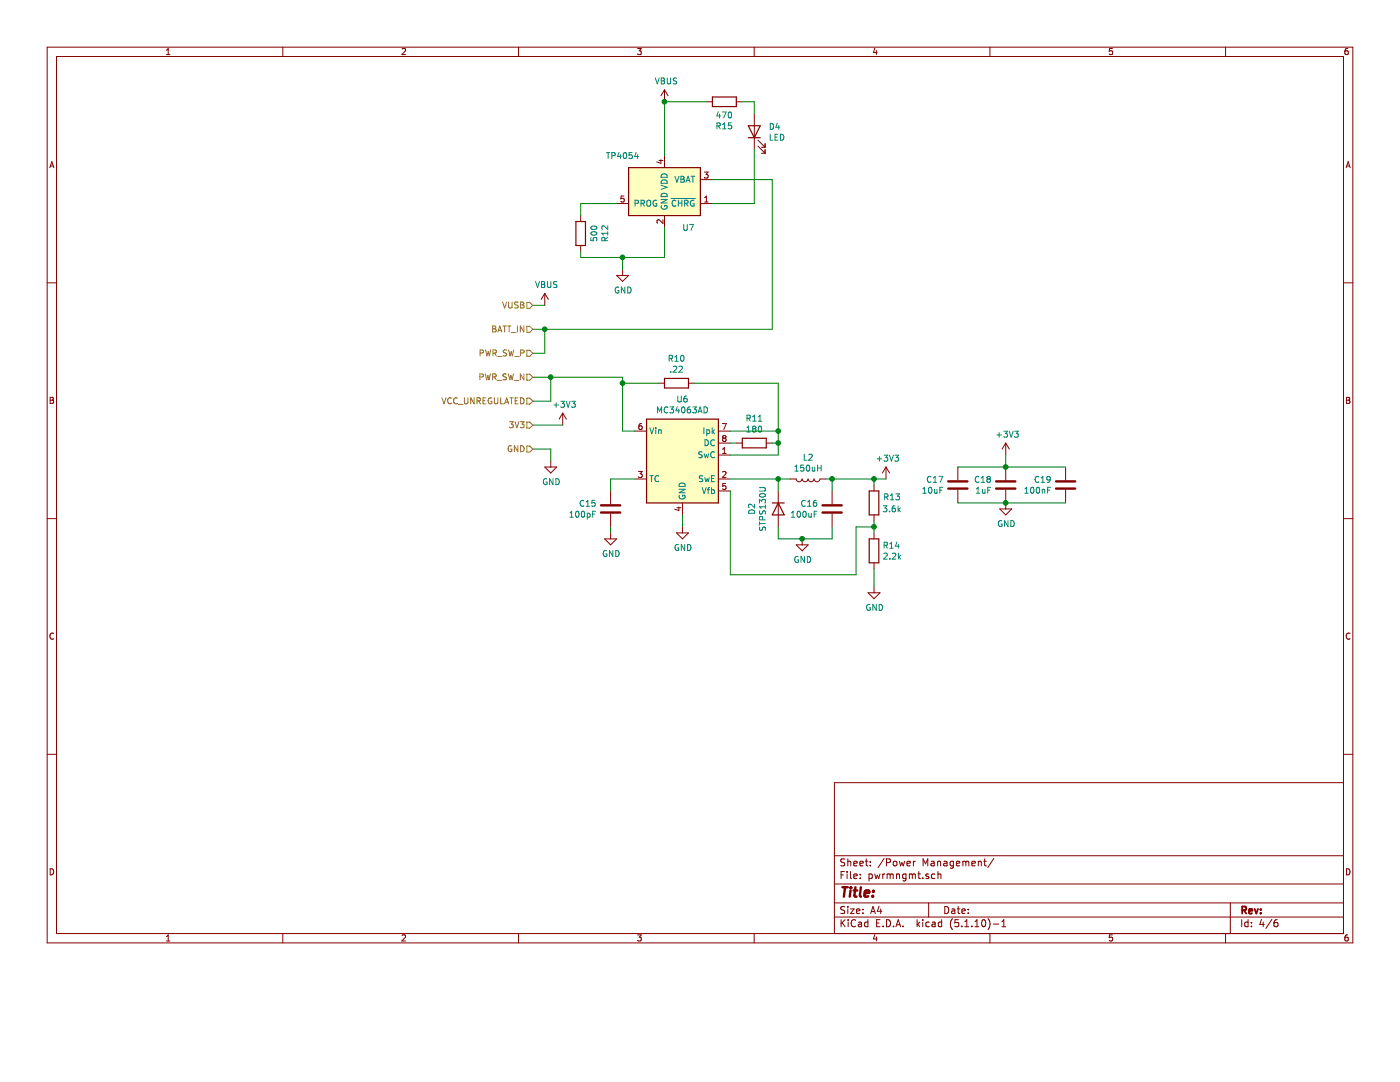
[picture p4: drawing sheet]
EESchema Schematic File Version 4
EELAYER 30 0
EELAYER END
$Descr A4 11693 8268
encoding utf-8
Sheet 4 6
Title ""
Date ""
Rev ""
Comp ""
Comment1 ""
Comment2 ""
Comment3 ""
Comment4 ""
$EndDescr
$Comp
L power:GND #PWR?
U 1 1
P 4600 3850
AR Path="/6216BB86" Ref="#PWR?"  Part="1" 
AR Path="/61F4C378/6216BB86" Ref="#PWR0127"  Part="1" 
F 0 "#PWR0127" H 4600 3600 50  0001 C CNN
F 1 "GND" H 4605 3677 50  0000 C CNN
F 2 "" H 4600 3850 50  0001 C CNN
F 3 "" H 4600 3850 50  0001 C CNN
	1    4600 3850
	1    0    0    -1  
$EndComp
Wire Wire Line
	4600 3850 4600 3750
Wire Wire Line
	4600 3750 4450 3750
$Comp
L Device:LED D?
U 1 1
P 6300 1100
AR Path="/6216BB8E" Ref="D?"  Part="1" 
AR Path="/61F4C378/6216BB8E" Ref="D4"  Part="1" 
F 0 "D4" V 6339 982 50  0000 R CNN
F 1 "LED" V 6248 982 50  0000 R CNN
F 2 "LED_SMD:LED_0805_2012Metric_Pad1.15x1.40mm_HandSolder" H 6300 1100 50  0001 C CNN
F 3 "~" H 6300 1100 50  0001 C CNN
	1    6300 1100
	0    -1   -1   0   
$EndComp
$Comp
L Device:R R?
U 1 1
P 6050 850
AR Path="/6216BB94" Ref="R?"  Part="1" 
AR Path="/61F4C378/6216BB94" Ref="R15"  Part="1" 
F 0 "R15" V 5843 850 50  0000 C CNN
F 1 "470" V 5934 850 50  0000 C CNN
F 2 "Resistor_SMD:R_0805_2012Metric_Pad1.20x1.40mm_HandSolder" V 5980 850 50  0001 C CNN
F 3 "~" H 6050 850 50  0001 C CNN
	1    6050 850 
	0    -1   -1   0   
$EndComp
Wire Wire Line
	6200 850  6300 850 
Wire Wire Line
	5550 1300 5550 850 
Wire Wire Line
	5950 1700 6300 1700
Wire Wire Line
	6300 1700 6300 1250
Wire Wire Line
	6300 850  6300 950 
Wire Wire Line
	5550 850  5900 850 
$Comp
L power:GND #PWR?
U 1 1
P 5200 2250
AR Path="/6216BBA9" Ref="#PWR?"  Part="1" 
AR Path="/61F4C378/6216BBA9" Ref="#PWR0128"  Part="1" 
F 0 "#PWR0128" H 5200 2000 50  0001 C CNN
F 1 "GND" H 5205 2077 50  0000 C CNN
F 2 "" H 5200 2250 50  0001 C CNN
F 3 "" H 5200 2250 50  0001 C CNN
	1    5200 2250
	1    0    0    -1  
$EndComp
$Comp
L Device:R R?
U 1 1
P 4850 1950
AR Path="/6216BBAF" Ref="R?"  Part="1" 
AR Path="/61F4C378/6216BBAF" Ref="R12"  Part="1" 
F 0 "R12" V 4643 1950 50  0000 C CNN
F 1 "500" V 4734 1950 50  0000 C CNN
F 2 "Resistor_SMD:R_0805_2012Metric_Pad1.20x1.40mm_HandSolder" V 4780 1950 50  0001 C CNN
F 3 "~" H 4850 1950 50  0001 C CNN
	1    4850 1950
	-1   0    0    1   
$EndComp
Wire Wire Line
	4850 1800 4850 1700
Wire Wire Line
	4850 1700 5150 1700
Wire Wire Line
	4850 2100 4850 2150
Wire Wire Line
	4850 2150 5200 2150
Wire Wire Line
	5550 2150 5550 1900
Wire Wire Line
	5200 2150 5200 2250
Connection ~ 5200 2150
Wire Wire Line
	5200 2150 5550 2150
$Comp
L Regulator_Switching:MC34063AD U?
U 1 1
P 5700 3800
AR Path="/6216BBBD" Ref="U?"  Part="1" 
AR Path="/61F4C378/6216BBBD" Ref="U6"  Part="1" 
F 0 "U6" H 5700 4267 50  0000 C CNN
F 1 "MC34063AD" H 5700 4176 50  0000 C CNN
F 2 "Package_SO:SOIC-8_3.9x4.9mm_P1.27mm" H 5750 3350 50  0001 L CNN
F 3 "http://www.onsemi.com/pub_link/Collateral/MC34063A-D.PDF" H 6200 3700 50  0001 C CNN
	1    5700 3800
	1    0    0    -1  
$EndComp
$Comp
L Device:L L?
U 1 1
P 6750 4000
AR Path="/6216BBC3" Ref="L?"  Part="1" 
AR Path="/61F4C378/6216BBC3" Ref="L2"  Part="1" 
F 0 "L2" V 6569 4000 50  0000 C CNN
F 1 "150uH" V 6660 4000 50  0000 C CNN
F 2 "Inductor_SMD:L_6.3x6.3_H3" H 6750 4000 50  0001 C CNN
F 3 "~" H 6750 4000 50  0001 C CNN
	1    6750 4000
	0    1    1    0   
$EndComp
Wire Wire Line
	6100 3600 6500 3600
Wire Wire Line
	6500 3600 6500 3700
Wire Wire Line
	6150 3700 6100 3700
$Comp
L Device:R R?
U 1 1
P 6300 3700
AR Path="/6216BBCC" Ref="R?"  Part="1" 
AR Path="/61F4C378/6216BBCC" Ref="R11"  Part="1" 
F 0 "R11" V 6093 3700 50  0000 C CNN
F 1 "180" V 6184 3700 50  0000 C CNN
F 2 "Resistor_SMD:R_0805_2012Metric_Pad1.20x1.40mm_HandSolder" V 6230 3700 50  0001 C CNN
F 3 "~" H 6300 3700 50  0001 C CNN
	1    6300 3700
	0    1    1    0   
$EndComp
$Comp
L Device:R R?
U 1 1
P 5650 3200
AR Path="/6216BBD2" Ref="R?"  Part="1" 
AR Path="/61F4C378/6216BBD2" Ref="R10"  Part="1" 
F 0 "R10" V 5443 3200 50  0000 C CNN
F 1 ".22" V 5534 3200 50  0000 C CNN
F 2 "Resistor_SMD:R_0805_2012Metric_Pad1.20x1.40mm_HandSolder" V 5580 3200 50  0001 C CNN
F 3 "~" H 5650 3200 50  0001 C CNN
	1    5650 3200
	0    1    1    0   
$EndComp
Wire Wire Line
	5500 3200 5200 3200
Wire Wire Line
	5200 3200 5200 3600
Wire Wire Line
	5200 3600 5300 3600
Wire Wire Line
	5800 3200 6500 3200
Wire Wire Line
	6500 3200 6500 3600
Connection ~ 6500 3600
Wire Wire Line
	5200 3150 5200 3200
Connection ~ 5200 3200
Wire Wire Line
	6500 3700 6450 3700
Wire Wire Line
	6100 4000 6500 4000
$Comp
L Device:R R?
U 1 1
P 7300 4600
AR Path="/6216BBEE" Ref="R?"  Part="1" 
AR Path="/61F4C378/6216BBEE" Ref="R14"  Part="1" 
F 0 "R14" H 7370 4646 50  0000 L CNN
F 1 "2.2k" H 7370 4555 50  0000 L CNN
F 2 "Resistor_SMD:R_0805_2012Metric_Pad1.20x1.40mm_HandSolder" V 7230 4600 50  0001 C CNN
F 3 "~" H 7300 4600 50  0001 C CNN
	1    7300 4600
	1    0    0    -1  
$EndComp
$Comp
L power:GND #PWR?
U 1 1
P 7300 4900
AR Path="/6216BBF4" Ref="#PWR?"  Part="1" 
AR Path="/61F4C378/6216BBF4" Ref="#PWR0130"  Part="1" 
F 0 "#PWR0130" H 7300 4650 50  0001 C CNN
F 1 "GND" H 7305 4727 50  0000 C CNN
F 2 "" H 7300 4900 50  0001 C CNN
F 3 "" H 7300 4900 50  0001 C CNN
	1    7300 4900
	1    0    0    -1  
$EndComp
Wire Wire Line
	5700 4400 5700 4300
$Comp
L power:+3V3 #PWR?
U 1 1
P 7400 4000
AR Path="/6216BBFB" Ref="#PWR?"  Part="1" 
AR Path="/61F4C378/6216BBFB" Ref="#PWR0131"  Part="1" 
F 0 "#PWR0131" H 7400 3850 50  0001 C CNN
F 1 "+3V3" H 7415 4173 50  0000 C CNN
F 2 "" H 7400 4000 50  0001 C CNN
F 3 "" H 7400 4000 50  0001 C CNN
	1    7400 4000
	1    0    0    -1  
$EndComp
$Comp
L Device:C C?
U 1 1
P 5100 4250
AR Path="/6216BC01" Ref="C?"  Part="1" 
AR Path="/61F4C378/6216BC01" Ref="C15"  Part="1" 
F 0 "C15" H 5215 4296 50  0000 L CNN
F 1 "100pF" H 5215 4205 50  0000 L CNN
F 2 "Capacitor_SMD:C_0805_2012Metric_Pad1.18x1.45mm_HandSolder" H 5138 4100 50  0001 C CNN
F 3 "~" H 5100 4250 50  0001 C CNN
	1    5100 4250
	-1   0    0    -1  
$EndComp
Wire Wire Line
	5100 4100 5100 4000
Wire Wire Line
	5100 4000 5300 4000
$Comp
L power:GND #PWR?
U 1 1
P 5100 4450
AR Path="/6216BC09" Ref="#PWR?"  Part="1" 
AR Path="/61F4C378/6216BC09" Ref="#PWR0132"  Part="1" 
F 0 "#PWR0132" H 5100 4200 50  0001 C CNN
F 1 "GND" H 5105 4277 50  0000 C CNN
F 2 "" H 5100 4450 50  0001 C CNN
F 3 "" H 5100 4450 50  0001 C CNN
	1    5100 4450
	1    0    0    -1  
$EndComp
Wire Wire Line
	5100 4450 5100 4400
$Comp
L Device:C C?
U 1 1
P 6950 4250
AR Path="/6216BC10" Ref="C?"  Part="1" 
AR Path="/61F4C378/6216BC10" Ref="C16"  Part="1" 
F 0 "C16" H 7065 4296 50  0000 L CNN
F 1 "100uF" H 7065 4205 50  0000 L CNN
F 2 "Capacitor_SMD:C_1210_3225Metric_Pad1.33x2.70mm_HandSolder" H 6988 4100 50  0001 C CNN
F 3 "~" H 6950 4250 50  0001 C CNN
	1    6950 4250
	-1   0    0    -1  
$EndComp
$Comp
L Device:R R?
U 1 1
P 7300 4200
AR Path="/6216BC16" Ref="R?"  Part="1" 
AR Path="/61F4C378/6216BC16" Ref="R13"  Part="1" 
F 0 "R13" H 7450 4250 50  0000 C CNN
F 1 "3.6k" H 7450 4150 50  0000 C CNN
F 2 "Resistor_SMD:R_0805_2012Metric_Pad1.20x1.40mm_HandSolder" V 7230 4200 50  0001 C CNN
F 3 "~" H 7300 4200 50  0001 C CNN
	1    7300 4200
	1    0    0    -1  
$EndComp
Wire Wire Line
	6900 4000 6950 4000
Wire Wire Line
	6500 4100 6500 4000
Connection ~ 6500 4000
Wire Wire Line
	6500 4000 6600 4000
Wire Wire Line
	7300 4750 7300 4900
$Comp
L power:GND #PWR?
U 1 1
P 5700 4400
AR Path="/6216BC21" Ref="#PWR?"  Part="1" 
AR Path="/61F4C378/6216BC21" Ref="#PWR0133"  Part="1" 
F 0 "#PWR0133" H 5700 4150 50  0001 C CNN
F 1 "GND" H 5705 4227 50  0000 C CNN
F 2 "" H 5700 4400 50  0001 C CNN
F 3 "" H 5700 4400 50  0001 C CNN
	1    5700 4400
	1    0    0    -1  
$EndComp
Wire Wire Line
	7300 4350 7300 4400
Wire Wire Line
	7300 4050 7300 4000
Connection ~ 7300 4000
Wire Wire Line
	7300 4000 7400 4000
Wire Wire Line
	6950 4100 6950 4000
Connection ~ 6950 4000
Wire Wire Line
	6950 4000 7300 4000
$Comp
L power:GND #PWR?
U 1 1
P 6700 4500
AR Path="/6216BC2E" Ref="#PWR?"  Part="1" 
AR Path="/61F4C378/6216BC2E" Ref="#PWR0134"  Part="1" 
F 0 "#PWR0134" H 6700 4250 50  0001 C CNN
F 1 "GND" H 6705 4327 50  0000 C CNN
F 2 "" H 6700 4500 50  0001 C CNN
F 3 "" H 6700 4500 50  0001 C CNN
	1    6700 4500
	1    0    0    -1  
$EndComp
Wire Wire Line
	6500 4500 6700 4500
Wire Wire Line
	6950 4400 6950 4500
Wire Wire Line
	6950 4500 6700 4500
Connection ~ 6700 4500
Wire Wire Line
	6100 4100 6100 4800
Wire Wire Line
	6100 4800 7150 4800
Wire Wire Line
	7150 4800 7150 4400
Wire Wire Line
	7150 4400 7300 4400
Connection ~ 7300 4400
Wire Wire Line
	7300 4400 7300 4450
Wire Wire Line
	6100 3800 6500 3800
Wire Wire Line
	6500 3800 6500 3700
Connection ~ 6500 3700
$Comp
L power:+3V3 #PWR?
U 1 1
P 8400 3800
AR Path="/6216BC46" Ref="#PWR?"  Part="1" 
AR Path="/61F4C378/6216BC46" Ref="#PWR0135"  Part="1" 
F 0 "#PWR0135" H 8400 3650 50  0001 C CNN
F 1 "+3V3" H 8415 3973 50  0000 C CNN
F 2 "" H 8400 3800 50  0001 C CNN
F 3 "" H 8400 3800 50  0001 C CNN
	1    8400 3800
	1    0    0    -1  
$EndComp
$Comp
L Device:C C?
U 1 1
P 8000 4050
AR Path="/6216BC4C" Ref="C?"  Part="1" 
AR Path="/61F4C378/6216BC4C" Ref="C17"  Part="1" 
F 0 "C17" H 8115 4096 50  0000 L CNN
F 1 "10uF" H 8115 4005 50  0000 L CNN
F 2 "Capacitor_SMD:C_0805_2012Metric_Pad1.18x1.45mm_HandSolder" H 8038 3900 50  0001 C CNN
F 3 "~" H 8000 4050 50  0001 C CNN
	1    8000 4050
	-1   0    0    -1  
$EndComp
$Comp
L Device:C C?
U 1 1
P 8400 4050
AR Path="/6216BC52" Ref="C?"  Part="1" 
AR Path="/61F4C378/6216BC52" Ref="C18"  Part="1" 
F 0 "C18" H 8515 4096 50  0000 L CNN
F 1 "1uF" H 8515 4005 50  0000 L CNN
F 2 "Capacitor_SMD:C_0805_2012Metric_Pad1.18x1.45mm_HandSolder" H 8438 3900 50  0001 C CNN
F 3 "~" H 8400 4050 50  0001 C CNN
	1    8400 4050
	-1   0    0    -1  
$EndComp
$Comp
L Device:C C?
U 1 1
P 8900 4050
AR Path="/6216BC58" Ref="C?"  Part="1" 
AR Path="/61F4C378/6216BC58" Ref="C19"  Part="1" 
F 0 "C19" H 9015 4096 50  0000 L CNN
F 1 "100nF" H 9015 4005 50  0000 L CNN
F 2 "Capacitor_SMD:C_0805_2012Metric_Pad1.18x1.45mm_HandSolder" H 8938 3900 50  0001 C CNN
F 3 "~" H 8900 4050 50  0001 C CNN
	1    8900 4050
	-1   0    0    -1  
$EndComp
Wire Wire Line
	8000 3900 8400 3900
Wire Wire Line
	8400 3900 8400 3800
Connection ~ 8400 3900
Wire Wire Line
	8400 3900 8900 3900
Wire Wire Line
	8000 4200 8400 4200
Connection ~ 8400 4200
Wire Wire Line
	8400 4200 8900 4200
$Comp
L power:GND #PWR?
U 1 1
P 8400 4200
AR Path="/6216BC65" Ref="#PWR?"  Part="1" 
AR Path="/61F4C378/6216BC65" Ref="#PWR0136"  Part="1" 
F 0 "#PWR0136" H 8400 3950 50  0001 C CNN
F 1 "GND" H 8405 4027 50  0000 C CNN
F 2 "" H 8400 4200 50  0001 C CNN
F 3 "" H 8400 4200 50  0001 C CNN
	1    8400 4200
	1    0    0    -1  
$EndComp
$Comp
L power:VBUS #PWR?
U 1 1
P 5550 850
AR Path="/6216BC6B" Ref="#PWR?"  Part="1" 
AR Path="/61F4C378/6216BC6B" Ref="#PWR0137"  Part="1" 
F 0 "#PWR0137" H 5550 700 50  0001 C CNN
F 1 "VBUS" H 5565 1023 50  0000 C CNN
F 2 "" H 5550 850 50  0001 C CNN
F 3 "" H 5550 850 50  0001 C CNN
	1    5550 850 
	1    0    0    -1  
$EndComp
Connection ~ 5550 850 
Text HLabel 4450 2750 0    50   Input ~ 0
BATT_IN
Text HLabel 4450 3750 0    50   Input ~ 0
GND
Text HLabel 4450 3550 0    50   Input ~ 0
3V3
Text HLabel 4450 3350 0    50   Input ~ 0
VCC_UNREGULATED
Text HLabel 4450 2950 0    50   Input ~ 0
PWR_SW_P
Text HLabel 4450 3150 0    50   Input ~ 0
PWR_SW_N
Wire Wire Line
	4450 2750 4550 2750
Wire Wire Line
	4450 2950 4550 2950
Wire Wire Line
	4550 2950 4550 2750
Wire Wire Line
	4450 3150 4600 3150
Wire Wire Line
	4600 3150 4600 3350
Wire Wire Line
	4600 3350 4450 3350
Text HLabel 4450 2550 0    50   Input ~ 0
VUSB
$Comp
L power:VBUS #PWR?
U 1 1
P 4550 2550
AR Path="/6229B432" Ref="#PWR?"  Part="1" 
AR Path="/61F4C378/6229B432" Ref="#PWR0144"  Part="1" 
F 0 "#PWR0144" H 4550 2400 50  0001 C CNN
F 1 "VBUS" H 4565 2723 50  0000 C CNN
F 2 "" H 4550 2550 50  0001 C CNN
F 3 "" H 4550 2550 50  0001 C CNN
	1    4550 2550
	1    0    0    -1  
$EndComp
Wire Wire Line
	4550 2550 4450 2550
Wire Wire Line
	5950 1500 6450 1500
Wire Wire Line
	4550 2750 6450 2750
Wire Wire Line
	6450 2750 6450 1500
Connection ~ 4550 2750
Wire Wire Line
	4600 3150 5200 3150
$Comp
L power:+3V3 #PWR?
U 1 1
P 4700 3550
AR Path="/622B6AAA" Ref="#PWR?"  Part="1" 
AR Path="/61F4C378/622B6AAA" Ref="#PWR0145"  Part="1" 
F 0 "#PWR0145" H 4700 3400 50  0001 C CNN
F 1 "+3V3" H 4715 3723 50  0000 C CNN
F 2 "" H 4700 3550 50  0001 C CNN
F 3 "" H 4700 3550 50  0001 C CNN
	1    4700 3550
	1    0    0    -1  
$EndComp
Wire Wire Line
	4700 3550 4450 3550
$Comp
L 1KicadLib:TP4054 U7
U 1 1
P 5550 1650
F 0 "U7" H 5750 1400 50  0000 C CNN
F 1 "TP4054" H 5200 2000 50  0000 C CNN
F 2 "Package_TO_SOT_SMD:SOT-23-5_HandSoldering" H 5150 1350 50  0001 C CNN
F 3 "" H 5150 1350 50  0001 C CNN
	1    5550 1650
	1    0    0    -1  
$EndComp
$Comp
L Device:D D?
U 1 1
P 6500 4250
AR Path="/61F703EE" Ref="D?"  Part="1" 
AR Path="/6200D680/61F703EE" Ref="D?"  Part="1" 
AR Path="/61F4C378/61F703EE" Ref="D2"  Part="1" 
F 0 "D2" H 6500 4033 50  0000 C CNN
F 1 "STPS130U" H 6500 4124 50  0000 C CNN
F 2 "Diode_SMD:D_SMB" H 6500 4250 50  0001 C CNN
F 3 "~" H 6500 4250 50  0001 C CNN
	1    6500 4250
	0    1    1    0   
$EndComp
Wire Wire Line
	6500 4400 6500 4500
Connection ~ 4600 3150
$EndSCHEMATC
